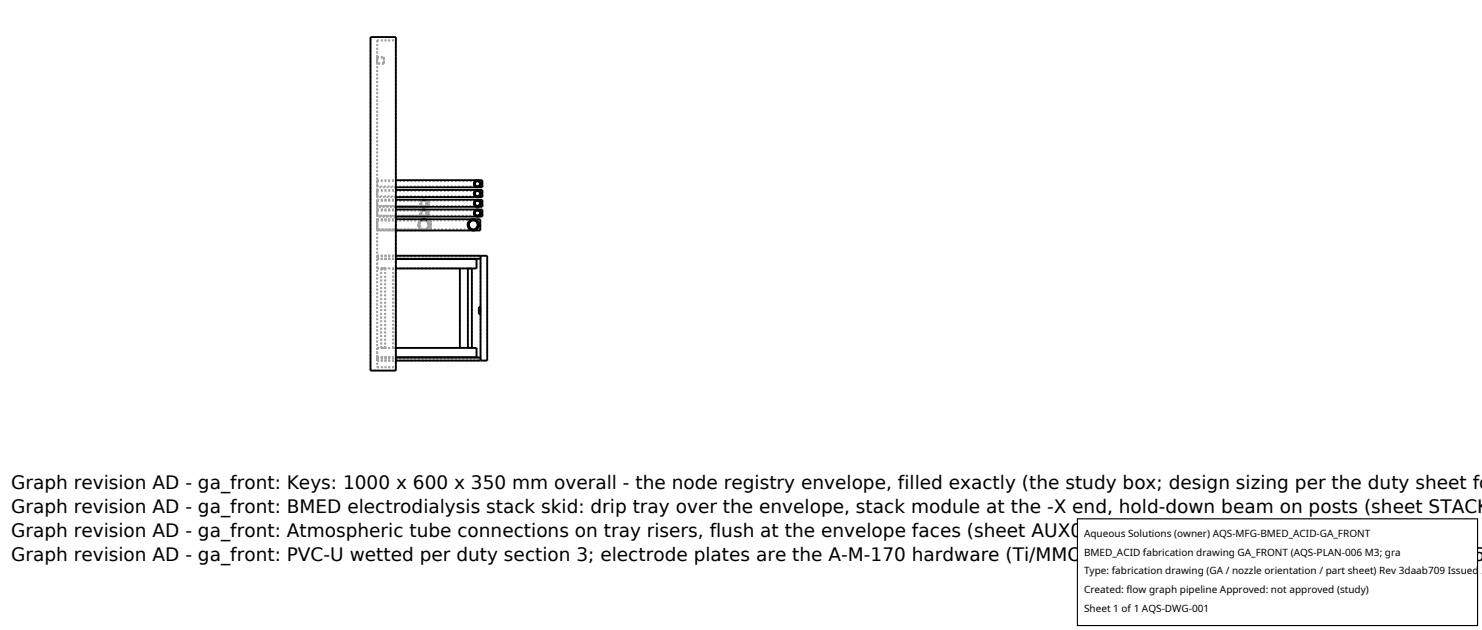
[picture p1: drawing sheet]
<svg xmlns="http://www.w3.org/2000/svg" width="212mm" height="90mm" viewBox="0 0 212 90" stroke-linecap="round" stroke-linejoin="round" font-family="sans-serif">
<g fill="none" stroke="#a0a0a0" stroke-width=".26" stroke-dasharray=".3 .3" stroke-linecap="butt">
<path d="M52.9 5.3h3.6M53.9 5.8h2.6M53.9 5.8v46.6M53.9 8.1v1M53.9 9.1v-1M53.9 8.1h.9M53.9 8.3v.7M53.9 9v-.7M53.9 8.3h.9M54.8 8.1v1M54.8 9.1v-1M54.8 8.3v.7"/>
<path d="M54.8 9v-.7M54.8 9.1h-.9M54.8 9h-.9M53.9 31.3v1.6M53.9 32.9v-1.6M53.9 29.9v1M53.9 30.9v-1M53.9 36.5v.5M53.9 28.5v1M53.9 29.5v-1M53.9 37v1.3M53.9 38.3v-1.3"/>
<path d="M53.9 27.1v1M53.9 28.1v-1M53.9 25.7v1M53.9 26.7v-1M53.9 31.3h7.6M53.9 29.9h7.3M53.9 36.5h14.7M53.9 37h14.7M53.9 36.5h2.6M53.9 28.5h7.3M53.9 37h14.2M53.9 38.3h14.2"/>
<path d="M53.9 37h2.6M53.9 38.3h2.6M53.9 31.3h2.6M53.9 29.9h2.6M53.9 28.5h2.6M53.9 27.1h2.6M53.9 25.7h2.6M53.9 31.5v1.3M53.9 32.8v-1.3M53.9 31.5h7.6M53.9 30v.8M53.9 30.8v-.8"/>
<path d="M53.9 30h7.3M53.9 28.7v.7M53.9 29.4v-.7M53.9 28.7h7.3M53.9 31.5h14.7M53.9 30h15M53.9 28.7h15M53.9 27.3v.7M53.9 28v-.7M53.9 27.3h15M53.9 25.9v.7M53.9 26.6v-.7"/>
<path d="M53.9 25.9h15M54.4 38.3h.6M54.4 38.3v11.4M54.7 38.3h-.3M55 38.3h-.3M55 38.3v11.4M56.5 32.9h-2.6M56.5 30.9h-2.6M56.5 29.5h-2.6M56.5 28.1h-2.6M56.5 26.7h-2.6M59.7 32.1l.3 .6"/>
<path d="M59.8 32.4v-.6M59.9 32.1l.1 .3M60 31.5l-.3 .6M60 31.5h.1M60 32.4h-.2M60 31.8l-.1 .3M60 31.8h-.2M60 32.4l-.1-.3 .1-.3M60 30.4l.3 .5M60 29l.3 .5M60.1 30.7l-.1-.2 .1-.3M60.1 29.3l-.1-.2 .1-.3"/>
<path d="M60.2 30.4l.1 .3M60.2 29l.1 .3M60.2 32.7h-.2M60.2 31.5h-.2M60.2 32.7l-.2-.2-.1-.4 .1-.3 .2-.3M60.2 31.5h.3M60.3 30l-.3 .4M60.3 28.6l-.3 .4M60.3 30.7h-.2M60.3 30.2l-.1 .2M60.3 30.2h-.2M60.3 29.3h-.2"/>
<path d="M60.3 28.8l-.1 .2M60.3 28.8h-.2M60.3 30.7l-.1-.3 .1-.2M60.3 29.3l-.1-.3 .1-.2M60.5 31.5h.3M60.5 31.3l.6 .3 .2 .5-.2 .6-.6 .2-.6-.3-.2-.5 .3-.6 .5-.2M60.5 31.5l.5 .2 .2 .4-.2 .5-.5 .2-.4-.2-.2-.5 .2-.4 .4-.2M60.5 29.9l.4 .2 .1 .3-.1 .4-.4 .1-.3-.1-.2-.4 .2-.4 .3-.1M60.5 28.5l.4 .2 .1 .3-.1 .4-.4 .1-.4-.1-.1-.4 .2-.3 .3-.2M60.5 30l.3 .2 .1 .2-.1 .3-.3 .1-.2-.1-.1-.3 .1-.3 .2-.1M60.5 28.7l.3 .1 .1 .2-.1 .3-.3 .1-.2-.1-.1-.3 .1-.3h.2M60.5 30l.3 .1 .1 .3-.1 .3-.3 .1-.2-.1-.1-.3 .1-.2 .2-.2"/>
<path d="M60.5 28.7l.3 .1 .1 .2-.1 .3-.3 .1-.2-.1-.1-.3 .1-.2 .2-.1M60.8 30.9h-.5M60.8 30h-.5M60.8 30l.2 .4-.2 .5M60.8 29.5h-.5M60.8 28.6h-.5M60.8 28.6l.2 .4-.2 .5M60.8 30.9h-.2h-.3M60.8 29.5h-.3h-.2M60.8 30.2l.1 .2-.1 .3M60.8 28.8l.1 .2-.1 .3M60.8 31.5l.3 .3 .1 .3-.1 .3-.3 .3"/>
<path d="M60.8 32.7h-.6M61 30.7v-.3v-.2M61 30.7h-.2M61 30.2h-.2M61 29.3v-.3v-.2M61 29.3h-.2M61 28.8h-.2M61 30.2v.2v.3M61 28.8v.2v.3M61 31.5h.1M61.1 31.5h-.3M61.1 31.5l.2 .6-.2 .6"/>
<path d="M61.1 32.7h-.3M61.1 32.7l-.5 .2-.6-.2M61.1 31.8l.1 .3-.1 .3M61.2 29.9v1M61.2 30.9v-1M61.2 28.5v1M61.2 29.5v-1M61.2 30v.8M61.2 30.8v-.8M61.2 28.7v.7M61.2 29.4v-.7M61.2 30.9h-7.3"/>
<path d="M61.2 29.5h-7.3M61.2 30.8h-7.3M61.2 29.4h-7.3M61.3 32.4v-.6M61.3 32.4h-.2M61.3 31.8h-.2M61.3 31.8v.6M61.5 31.3v1.6M61.5 32.9v-1.6M61.5 31.5v1.3M61.5 32.8v-1.3M61.5 32.9h-7.6"/>
<path d="M61.5 32.8h-7.6M65.7 38.3h-9.5M66.8 32.1l.2-.6M66.8 32.2v.1M66.8 38.3h.6M66.8 38.3v11.4M66.8 32.3l.1 .1M66.8 31.9v.3M66.9 31.8h-.1M66.9 31.8v.6M67 32.1v-.3M67 32.7l-.2-.6"/>
<path d="M67 32.7l.6 .2 .6-.2M67 31.8h-.1M67 32.4v-.3M67 32.4h-.1M67 31.8v.3v.3M67.1 38.3h-.3M67.3 31.5h-.3M67.3 32.7h-.3M67.3 32.7h.6M67.4 38.3h-.3M67.4 38.3v11.4M67.6 31.3l-.6 .2"/>
<path d="M67.6 31.5h-.3M67.7 30.4l.2-.4M67.7 29l.2-.4M67.7 27.6l.2-.4M67.7 26.2l.2-.4M67.7 30.4v.1M67.7 29v.1M67.7 27.6v.1M67.7 26.2v.1M67.7 30.6v.1M67.7 29.2v.1M67.7 27.8v.1"/>
<path d="M67.8 30.2l-.1 .1M67.8 28.8l-.1 .1M67.8 27.4l-.1 .1M67.8 26l-.1 .1M67.8 30.2l-.1 .2 .1 .3M67.8 28.8l-.1 .2 .1 .3M67.8 27.4l-.1 .2 .1 .3M67.8 26l-.1 .2 .1 .3M67.8 30.4l.1-.2M67.8 29l.1-.2M67.8 27.6l.1-.2M67.8 26.2l.1-.2"/>
<path d="M67.9 31.5h-.3M67.9 30.9l-.2-.5M67.9 29.5l-.2-.5M67.9 28.1l-.2-.5M67.9 26.7l-.2-.5M67.9 30.9h.3h.3M67.9 29.5h.3h.3M67.9 28.1h.3h.3M67.9 26.7h.3h.3M67.9 30.2h-.1M67.9 30.7l-.1-.3M67.9 30.7h-.1"/>
<path d="M67.9 28.8h-.1M67.9 29.3l-.1-.3M67.9 29.3h-.1M67.9 27.4h-.1M67.9 27.9l-.1-.3M67.9 27.9h-.1M67.9 26h-.1M67.9 26.5l-.1-.3M67.9 26.5h-.1M67.9 30.2l-.1 .2 .1 .3M67.9 28.8l-.1 .2 .1 .3M67.9 27.4l-.1 .2 .1 .3"/>
<path d="M67.9 26l-.1 .2 .1 .3M68.1 37v1.3M68.2 32.7h-.3M68.2 32.7l.2-.6-.2-.6M68.2 31.5h-.3M68.2 31.5l-.6-.2M68.2 32.4v-.3v-.3M68.2 29.9l-.3 .1M68.2 28.5l-.3 .1M68.2 27.1l-.3 .1M68.2 25.7l-.3 .1M68.3 31.8h-.1"/>
<path d="M68.3 32.4h-.1M68.3 32.4v-.6M68.4 32.3v.1M68.4 32v.1M68.4 32.1v.1M68.5 30h-.6M68.5 30.9h-.6M68.5 30.9l.2-.5-.2-.4M68.5 28.6h-.6M68.5 29.5h-.6M68.5 29.5l.2-.5-.2-.4M68.5 27.2h-.6"/>
<path d="M68.5 28.1h-.6M68.5 28.1l.2-.5-.2-.4M68.5 25.8h-.6M68.5 26.7h-.6M68.5 26.7l.2-.5-.2-.4M68.5 30l-.3-.1M68.5 28.6l-.3-.1M68.5 27.2l-.3-.1M68.5 25.8l-.3-.1M68.5 30.7l.1-.3-.1-.2M68.5 29.3l.1-.3-.1-.2M68.5 27.9l.1-.3-.1-.2"/>
<path d="M68.5 26.5l.1-.3-.1-.2M68.6 32.9v-1.6M68.6 31.5v1.3M68.6 32.8v-1.3M68.6 32.8h-14.7M68.6 30.2h-.1M68.6 30.7h-.1M68.6 28.8h-.1M68.6 29.3h-.1M68.6 27.4h-.1M68.6 27.9h-.1M68.6 26h-.1"/>
<path d="M68.6 26.5h-.1M68.6 30.7l.1-.2-.1-.3M68.6 29.3l.1-.2-.1-.3M68.6 27.9l.1-.2-.1-.3M68.6 26.5l.1-.2-.1-.3M68.6 36.5v.5M68.6 36.5h1M68.6 29.2v.1M68.7 30.5v.1M68.7 29.1v.1M68.7 27.7v.1M68.7 26.3v.1"/>
<path d="M68.9 30.9v-1M68.9 29.5v-1M68.9 28.1v-1M68.9 26.7v-1M68.9 30v.8M68.9 30.8v-.8M68.9 28.7v.7M68.9 29.4v-.7M68.9 27.3v.7M68.9 28v-.7M68.9 25.9v.7M68.9 26.6v-.7"/>
<path d="M68.9 30.8h-15M68.9 29.4h-15M68.9 28h-15M68.9 26.6h-15M52.9 52.9h3.6M52.9 52.9v-47.6M53.9 52.4h2.6M53.9 51.1v.4M53.9 49.7v1.3M53.9 51v-1.3M53.9 51.1h14.7M53.9 51.5h14.7"/>
<path d="M53.9 51.5h2.6M53.9 49.7h14.2M53.9 51h14.2M53.9 49.7h2.6M53.9 51h2.6M53.9 51.1h2.6M54.4 49.7h.6M54.7 49.7h-.3M55 49.7h-.3M56.2 49.7h9.5M56.2 49.7v-11.4M56.5 52.9v-47.6"/>
<path d="M56.5 52.4v-46.6M65.7 49.7v-11.4M66.8 49.7h.6M67.1 49.7h-.3M67.4 49.7h-.3M68.1 49.7v1.3M68.4 44.9v-1.1M68.4 44v.7M68.4 44.7v-.7M68.4 44h.2M68.6 51.1v.4M68.6 51.5h1"/>
<path d="M68.6 51.5v-15M68.6 43.8v1.1M68.6 44.9v-1.1M68.6 44v.7M68.6 44.7v-.7M68.6 44.7h-.2M69.6 51.5v-15"/>
</g>
<g fill="none" stroke="#000" stroke-width=".26">
<path d="M52.9 5.3h3.6v47.6h-3.6zM56.5 36.5h13.1v15h-13.1M56.5 37h11.6v1.3h-11.6M56.5 37h12.1M56.5 31.3h12.1v1.6h-12.1M56.5 29.9h12.4v1h-12.4M56.5 25.7h12.4v1h-12.4M56.5 27.1h12.4v1h-12.4M56.5 28.5h12.4v1h-12.4M60.1 31.5l.4-.2 .5 .2M60.3 30l.2-.1 .3 .1M60.3 28.6l.2-.1 .3 .1"/>
<path d="M65.7 38.3v11.4M66.8 32.2h.1M66.8 32.3h.1M66.8 38.3v11.4M66.8 31.8v.1M66.9 32.4h.1M67.3 31.5l-.2 .3-.1 .3v.3l.3 .3M67.4 38.3v11.4M67.7 30.5h.1M67.7 29.1h.1M67.7 27.7h.1M67.7 26.3h.1"/>
<path d="M67.7 30.5v.1M67.7 29.1v.1M67.7 27.7v.1M67.7 26.3v.1M67.7 30.3v.1M67.7 28.9v.1M67.7 27.5v.1M67.7 26.1v.1M67.7 30.6h.1M67.7 29.2h.1M67.7 27.8h.1M67.7 26.4v.1"/>
<path d="M67.7 30.7h.1M67.7 29.3h.1M67.7 27.9h.1M67.7 26.5h.1M67.9 31.5l.2 .3 .1 .3-.1 .4-.2 .2M68.2 30l-.3 .2-.1 .2 .1 .3 .3 .1 .3-.1 .1-.3-.2-.3-.2-.1M68.2 27.3l-.3 .1-.1 .3 .2 .2 .2 .1 .3-.1 .1-.3-.2-.2-.2-.1M68.2 25.9l-.3 .1-.1 .3 .1 .2 .3 .1 .3-.1 .1-.3-.2-.2-.2-.1M68.2 28.7l.3 .1 .1 .2-.1 .3-.3 .1-.3-.1-.1-.3 .1-.2 .3-.1M68.3 31.8l.1 .1M68.4 32.4h-.1M68.4 31.9h.1"/>
<path d="M68.4 32.3h.1M68.4 31.9v.1M68.4 32.2v.1M68.4 32h.1M68.4 32.1h.1M68.6 30.2l.1 .2M68.6 28.8l.1 .3M68.6 27.4l.1 .3M68.6 26l.1 .2M68.6 36.5v15M68.6 30.6v.1M68.6 29.3h.1"/>
<path d="M68.6 26.5h.1M68.6 27.9h.1M68.7 30.6h-.1M68.7 29.2h-.1M68.7 27.8l-.1 .1M68.7 30.6h.1M68.7 29.2h.1M68.7 27.8h.1M68.7 26.4l-.1 .1M68.7 30.5h.1M68.7 29.1h.1M68.7 30.4v.1"/>
<path d="M68.7 26.2v.1M68.7 26.2h.1M68.7 30.4h.1M56.5 49.7h11.6v1.3h-11.6M56.5 51.1h12.1M68.6 43.8h-.2v1.1h.2"/>
<circle cx="67.6" cy="32.1" r=".8"/>
<circle cx="67.6" cy="32.1" r=".64"/>
<circle cx="68.2" cy="27.6" r=".38"/>
<circle cx="68.2" cy="29" r=".51"/>
<circle cx="68.2" cy="29" r=".38"/>
<circle cx="68.2" cy="26.2" r=".51"/>
<circle cx="68.2" cy="27.6" r=".51"/>
<circle cx="68.2" cy="30.4" r=".38"/>
<circle cx="68.2" cy="26.2" r=".38"/>
<circle cx="68.2" cy="30.4" r=".51"/>
</g>
<path d="M153.9 74.1h57.1v15.2h-57.1z" fill="#fff" stroke="#000" stroke-width=".16"/>
<g font-size="2.6">
<text x="1.6" y="69.8">Graph revision AD - ga_front: Keys: 1000 x 600 x 350 mm overall - the node registry envelope, filled exactly (the study box; design sizing per the duty sheet fo</text>
<text x="1.6" y="73.3">Graph revision AD - ga_front: BMED electrodialysis stack skid: drip tray over the envelope, stack module at the -X end, hold-down beam on posts (sheet STACK</text>
<text x="1.6" y="76.7">Graph revision AD - ga_front: Atmospheric tube connections on tray risers, flush at the envelope faces (sheet AUX01)</text>
<text x="1.6" y="80.2">Graph revision AD - ga_front: PVC-U wetted per duty section 3; electrode plates are the A-M-170 hardware (Ti/MMO anode, 316L cathode per AQS-STD-002 M6</text>
</g>
<g font-size="1.4">
<text x="154.8" y="76.6">Aqueous Solutions (owner) AQS-MFG-BMED_ACID-GA_FRONT</text>
<text x="154.8" y="79.3">BMED_ACID fabrication drawing GA_FRONT (AQS-PLAN-006 M3; gra</text>
<text x="154.8" y="82">Type: fabrication drawing (GA / nozzle orientation / part sheet) Rev 3daab709 Issued 2</text>
<text x="154.8" y="84.7">Created: flow graph pipeline Approved: not approved (study)</text>
<text x="154.8" y="87.4">Sheet 1 of 1 AQS-DWG-001</text>
</g>
</svg>
